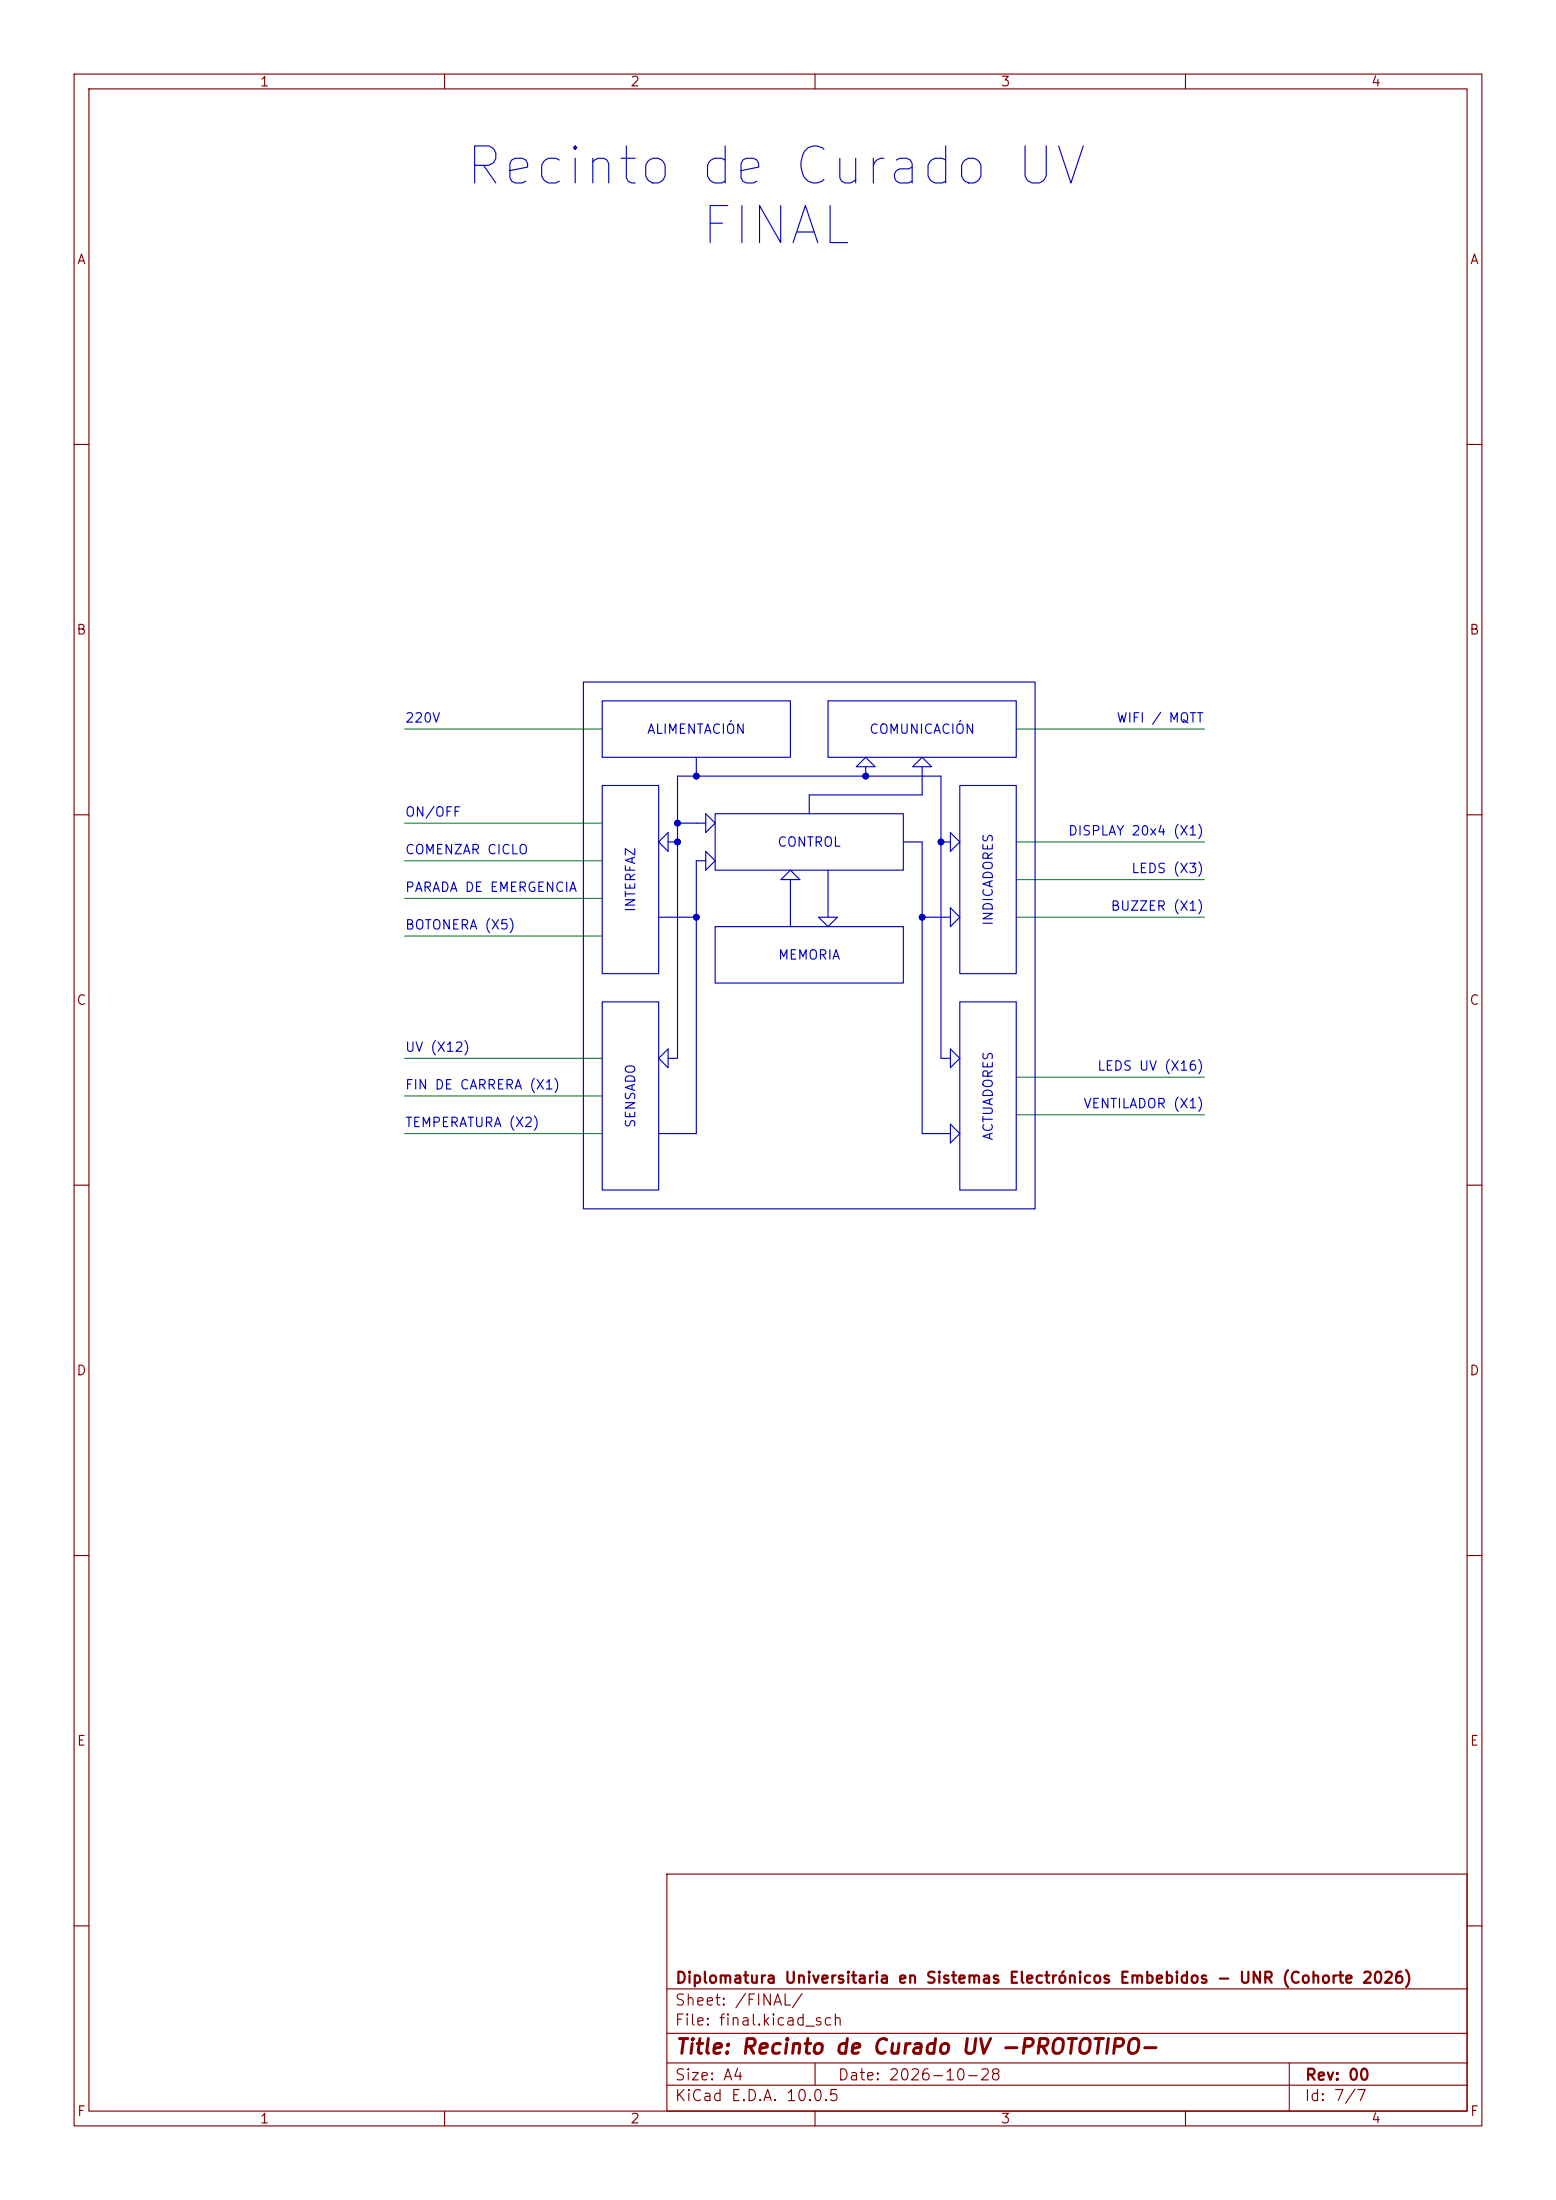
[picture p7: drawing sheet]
<svg xmlns="http://www.w3.org/2000/svg" width="210mm" height="297mm" viewBox="0 0 210 297" stroke-linecap="round" stroke-linejoin="round" font-family="sans-serif">
<g fill="none" stroke="#840000" stroke-width=".15">
<path d="M10 10h190v277h-190zM12 12h186v273h-186zM60 10v2M110 10v2M160 10v2M10 60h2M198 60h2M10 110h2M198 110h2M10 160h2M198 160h2M10 210h2"/>
<path d="M198 210h2M90 253h108v32h-108zM10 260h2M90 278.5h108M90 274.5h108M90 268.5h108M110 278.5v3M174 278.5v6.5M198 260h2M60 285v2M90 281.5h108M110 285v2"/>
<path d="M160 285v2"/>
</g>
<g fill="#0000c2" stroke="#0000c2" stroke-width=".13">
<circle cx="127" cy="113.7" r=".38"/>
<circle cx="124.5" cy="123.8" r=".38"/>
<circle cx="91.4" cy="111.1" r=".38"/>
<circle cx="91.4" cy="113.7" r=".38"/>
<circle cx="94" cy="123.8" r=".38"/>
<circle cx="116.8" cy="104.8" r=".38"/>
<circle cx="94" cy="104.8" r=".38"/>
</g>
<g fill="none" stroke="#0000c2" stroke-width=".15">
<path d="M78.7 92.1h61v71.1h-61zM81.3 94.6h25.4v7.6h-25.4zM111.8 94.6h25.4v7.6h-25.4zM81.3 106h7.6v25.4h-7.6zM90.2 113.7h1.2M90.2 112.4v2.5l-1.3-1.2zM91.4 111.1h3.8M94 102.2v2.6M95.2 114.9l1.3 1.3-1.3 1.3zM95.2 109.9l1.3 1.2-1.3 1.3zM95.2 116.2h-1.2v36.8h-5.1M96.5 109.9h25.4v7.6h-25.4z"/>
<path d="M106.7 118.7v6.4M106.7 117.5l1.2 1.2h-2.5zM111.8 117.5v6.3M115.6 103.5l1.2-1.3 1.3 1.3zM116.8 103.5v1.3M121.9 113.7h2.6v39.3h3.8M123.2 103.5l1.3-1.3 1.2 1.3zM124.5 103.5v3.8h-15.3v2.6M127 113.7h1.3M128.3 112.4l1.2 1.3-1.2 1.2zM129.5 106h7.7v25.4h-7.7zM81.3 135.3h7.6v25.4h-7.6z"/>
<path d="M88.9 123.8h5.1M96.5 125.1h25.4v7.6h-25.4zM110.5 123.8h2.5l-1.2 1.3zM124.5 123.8h3.8M128.3 122.6l1.2 1.2-1.2 1.3zM129.5 135.3h7.7v25.4h-7.7zM90.2 142.9h1.2v-38.1h35.6v38.1h1.3M90.2 141.6v2.5l-1.3-1.2zM128.3 141.6l1.2 1.3-1.2 1.2zM128.3 151.8l1.2 1.2-1.2 1.3z"/>
<circle cx="91.4" cy="113.7" r=".38"/>
<circle cx="91.4" cy="111.1" r=".38"/>
<circle cx="94" cy="104.8" r=".38"/>
<circle cx="116.8" cy="104.8" r=".38"/>
<circle cx="127" cy="113.7" r=".38"/>
<circle cx="94" cy="123.8" r=".38"/>
<circle cx="124.5" cy="123.8" r=".38"/>
</g>
<g fill="none" stroke="#228338" stroke-width=".15">
<path d="M54.6 98.4h26.7M137.2 98.4h25.4M54.6 116.2h26.7M54.6 111.1h26.7M137.2 118.7h25.4M137.2 113.7h25.4M54.6 121.3h26.7M54.6 126.4h26.7M137.2 123.8h25.4M54.6 148h26.7M54.6 153h26.7M54.6 142.9h26.7"/>
<path d="M137.2 145.4h25.4M137.2 150.5h25.4"/>
</g>
<g font-size="5" fill="#0000c2">
<text x="62.4" y="26.2">Recinto de Curado UV</text>
<text x="94.2" y="34.3">FINAL</text>
</g>
<text font-size="2" fill="#840000" x="91" y="277.8">Title: Recinto de Curado UV -PROTOTIPO-</text>
<g font-size="1.5" fill="#840000">
<text x="91.1" y="268.1">Diplomatura Universitaria en Sistemas Electrónicos Embebidos - UNR (Cohorte 2026)</text>
<text x="91" y="273.8">File: final.kicad_sch</text>
<text x="91" y="271.1">Sheet: /FINAL/</text>
<text x="91" y="281.2">Size: A4</text>
<text x="113" y="281.2">Date: 2026-10-28</text>
<text x="176.1" y="281.2">Rev: 00</text>
<text x="91" y="284">KiCad E.D.A. 10.0.5</text>
<text x="176" y="284">Id: 7/7</text>
</g>
<g font-size="1.3" fill="#840000">
<text x="35" y="12">1</text>
<text x="85" y="12">2</text>
<text x="135" y="12">3</text>
<text x="185" y="12">4</text>
<text x="10.3" y="36">A</text>
<text x="198.3" y="36">A</text>
<text x="10.2" y="86">B</text>
<text x="198.2" y="86">B</text>
<text x="10.2" y="136">C</text>
<text x="198.2" y="136">C</text>
<text x="10.2" y="186">D</text>
<text x="198.2" y="186">D</text>
<text x="10.3" y="236">E</text>
<text x="198.3" y="236">E</text>
<text x="10.3" y="286">F</text>
<text x="35" y="287">1</text>
<text x="85" y="287">2</text>
<text x="135" y="287">3</text>
<text x="185" y="287">4</text>
<text x="198.3" y="286">F</text>
</g>
<g font-size="1.3" fill="#0000c2">
<text x="54.6" y="97.9">220V</text>
<text x="87.2" y="99.4">ALIMENTACIÓN</text>
<text x="117.2" y="99.4">COMUNICACIÓN</text>
<text x="150.6" y="97.9">WIFI / MQTT</text>
<text x="54.6" y="110.6">ON/OFF</text>
<text x="144.1" y="113.1">DISPLAY 20x4 (X1)</text>
<text x="54.6" y="115.6">COMENZAR CICLO</text>
<text x="104.8" y="114.6">CONTROL</text>
<text x="152.6" y="118.2">LEDS (X3)</text>
<text x="54.6" y="125.8">BOTONERA (X5)</text>
<text x="54.6" y="120.7">PARADA DE EMERGENCIA</text>
<text x="86.1" y="123.2" transform="rotate(-90 86.1 123.2)">INTERFAZ</text>
<text x="134.3" y="125.1" transform="rotate(-90 134.3 125.1)">INDICADORES</text>
<text x="149.8" y="123.3">BUZZER (X1)</text>
<text x="104.9" y="129.9">MEMORIA</text>
<text x="54.6" y="142.3">UV (X12)</text>
<text x="54.6" y="147.4">FIN DE CARRERA (X1)</text>
<text x="146.1" y="149.9">VENTILADOR (X1)</text>
<text x="148" y="144.9">LEDS UV (X16)</text>
<text x="54.6" y="152.5">TEMPERATURA (X2)</text>
<text x="86.1" y="152.4" transform="rotate(-90 86.1 152.4)">SENSADO</text>
<text x="134.3" y="154.1" transform="rotate(-90 134.3 154.1)">ACTUADORES</text>
</g>
</svg>
